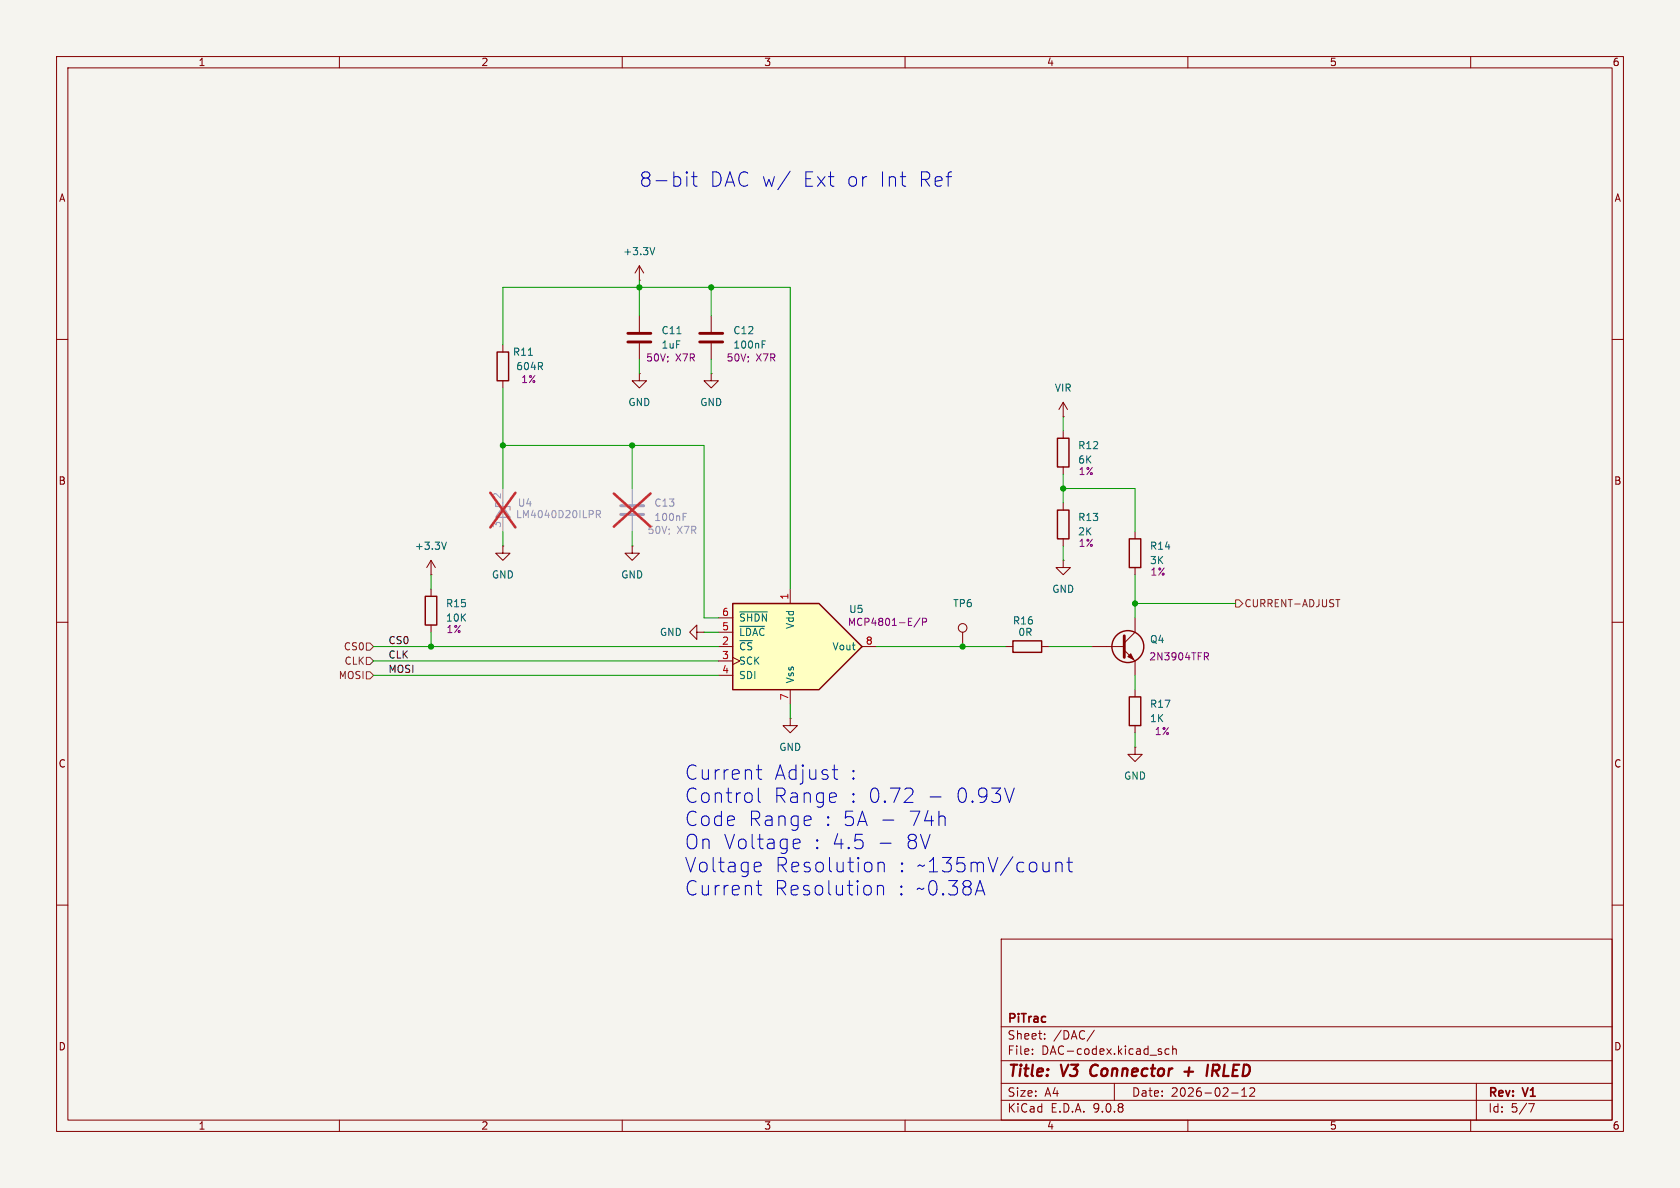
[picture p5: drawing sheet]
(kicad_sch
 (version 20250114)
 (generator "eeschema")
 (generator_version "9.0")
 (paper "A4")
 (title_block
  (title "V3 Connector + IRLED")
  (date "2026-02-12")
  (rev "V1")
  (company "PiTrac"))
 (lib_symbols
  (symbol "Analog_DAC:MCP4801"
   (pin_names
    (offset 1.016)) (exclude_from_sim no) (in_bom yes) (on_board yes)
   (property "Reference" "U" (at 1.27 10.795 0) (effects (font (size 1.27 1.27)) (justify left)))
   (property "Value" "MCP4801" (at 1.27 8.89 0) (effects (font (size 1.27 1.27)) (justify left)))
   (property "Footprint" "" (at 22.86 -2.54 0) (effects (font (size 1.27 1.27)) (hide yes)))
   (property "Datasheet" "http://ww1.microchip.com/downloads/en/DeviceDoc/22244B.pdf" (at 22.86 -2.54 0) (effects (font (size 1.27 1.27)) (hide yes)))
   (property "Description" "8-Bit D/A Converters with SPI Interface, internal Reference (2.048V)" (at 0 0 0) (effects (font (size 1.27 1.27)) (hide yes)))
   (symbol "MCP4801_0_0"
    (polyline (pts (xy 12.7 0) (xy 5.08 7.62) (xy -10.16 7.62) (xy -10.16 -7.62) (xy 5.08 -7.62) (xy 12.7 0)) (stroke (width 0.254) (type default)) (fill (type background))))
   (symbol "MCP4801_1_1"
    (pin input line (at -12.7 5.08 0) (length 2.54) (name "~{SHDN}" (effects (font (size 1.27 1.27)))) (number "6" (effects (font (size 1.27 1.27)))))
    (pin input line (at -12.7 2.54 0) (length 2.54) (name "~{LDAC}" (effects (font (size 1.27 1.27)))) (number "5" (effects (font (size 1.27 1.27)))))
    (pin input line (at -12.7 0 0) (length 2.54) (name "~{CS}" (effects (font (size 1.27 1.27)))) (number "2" (effects (font (size 1.27 1.27)))))
    (pin input clock (at -12.7 -2.54 0) (length 2.54) (name "SCK" (effects (font (size 1.27 1.27)))) (number "3" (effects (font (size 1.27 1.27)))))
    (pin input line (at -12.7 -5.08 0) (length 2.54) (name "SDI" (effects (font (size 1.27 1.27)))) (number "4" (effects (font (size 1.27 1.27)))))
    (pin power_in line (at 0 10.16 270) (length 2.54) (name "Vdd" (effects (font (size 1.27 1.27)))) (number "1" (effects (font (size 1.27 1.27)))))
    (pin power_in line (at 0 -10.16 90) (length 2.54) (name "Vss" (effects (font (size 1.27 1.27)))) (number "7" (effects (font (size 1.27 1.27)))))
    (pin output line (at 15.24 0 180) (length 2.54) (name "Vout" (effects (font (size 1.27 1.27)))) (number "8" (effects (font (size 1.27 1.27))))))
   (embedded_fonts no))
  (symbol "Connector:TestPoint"
   (pin_numbers (hide yes))
   (pin_names
    (offset 0.762) (hide yes)) (exclude_from_sim no) (in_bom yes) (on_board yes)
   (property "Reference" "TP" (at 0 6.858 0) (effects (font (size 1.27 1.27))))
   (property "Value" "TestPoint" (at 0 5.08 0) (effects (font (size 1.27 1.27))))
   (property "Footprint" "" (at 5.08 0 0) (effects (font (size 1.27 1.27)) (hide yes)))
   (property "Datasheet" "~" (at 5.08 0 0) (effects (font (size 1.27 1.27)) (hide yes)))
   (property "Description" "test point" (at 0 0 0) (effects (font (size 1.27 1.27)) (hide yes)))
   (symbol "TestPoint_0_1"
    (circle (center 0 3.302) (radius 0.762) (stroke (width 0) (type default)) (fill (type none))))
   (symbol "TestPoint_1_1"
    (pin passive line (at 0 0 90) (length 2.54) (name "1" (effects (font (size 1.27 1.27)))) (number "1" (effects (font (size 1.27 1.27))))))
   (embedded_fonts no))
  (symbol "Device:C"
   (pin_numbers (hide yes))
   (pin_names
    (offset 0.254)) (exclude_from_sim no) (in_bom yes) (on_board yes)
   (property "Reference" "C" (at 0.635 2.54 0) (effects (font (size 1.27 1.27)) (justify left)))
   (property "Value" "C" (at 0.635 -2.54 0) (effects (font (size 1.27 1.27)) (justify left)))
   (property "Footprint" "" (at 0.9652 -3.81 0) (effects (font (size 1.27 1.27)) (hide yes)))
   (property "Datasheet" "~" (at 0 0 0) (effects (font (size 1.27 1.27)) (hide yes)))
   (property "Description" "Unpolarized capacitor" (at 0 0 0) (effects (font (size 1.27 1.27)) (hide yes)))
   (symbol "C_0_1"
    (polyline (pts (xy -2.032 0.762) (xy 2.032 0.762)) (stroke (width 0.508) (type default)) (fill (type none)))
    (polyline (pts (xy -2.032 -0.762) (xy 2.032 -0.762)) (stroke (width 0.508) (type default)) (fill (type none))))
   (symbol "C_1_1"
    (pin passive line (at 0 3.81 270) (length 2.794) (name "~" (effects (font (size 1.27 1.27)))) (number "1" (effects (font (size 1.27 1.27)))))
    (pin passive line (at 0 -3.81 90) (length 2.794) (name "~" (effects (font (size 1.27 1.27)))) (number "2" (effects (font (size 1.27 1.27))))))
   (embedded_fonts no))
  (symbol "Pi Connector Parts-codex:Q_2N3904"
   (pin_numbers (hide yes))
   (pin_names
    (offset 0) (hide yes)) (exclude_from_sim no) (in_bom yes) (on_board yes)
   (property "Reference" "Q4" (at 5.08 1.2701 0) (effects (font (size 1.27 1.27)) (justify left)))
   (property "Value" "~" (at 5.08 -1.2699 0) (effects (font (size 1.27 1.27)) (justify left) (hide yes)))
   (property "Footprint" "Package_TO_SOT_THT:TO-92_Inline_Wide" (at 5.08 2.54 0) (effects (font (size 1.27 1.27)) (hide yes)))
   (property "Datasheet" "https://www.onsemi.com/pdf/datasheet/pzt3904-d.pdf" (at 0 0 0) (effects (font (size 1.27 1.27)) (hide yes)))
   (property "Description" "NPN bipolar junction transistor" (at 0 0 0) (effects (font (size 1.27 1.27)) (hide yes)))
   (property "Part Number" "2N3904TFR" (at 10.414 -1.778 0) (effects (font (size 1.27 1.27))))
   (property "Manufacturer" "onsemi" (at 0 0 0) (effects (font (size 1.27 1.27)) (hide yes)))
   (symbol "Q_2N3904_0_1"
    (polyline (pts (xy -2.54 0) (xy 0.635 0)) (stroke (width 0) (type default)) (fill (type none)))
    (polyline (pts (xy 0.635 1.905) (xy 0.635 -1.905)) (stroke (width 0.508) (type default)) (fill (type none)))
    (polyline (pts (xy 0.635 0.635) (xy 2.54 2.54)) (stroke (width 0) (type default)) (fill (type none)))
    (polyline (pts (xy 0.635 -0.635) (xy 2.54 -2.54)) (stroke (width 0) (type default)) (fill (type none)))
    (circle (center 1.27 0) (radius 2.8194) (stroke (width 0.254) (type default)) (fill (type none)))
    (polyline (pts (xy 1.27 -1.778) (xy 1.778 -1.27) (xy 2.286 -2.286) (xy 1.27 -1.778)) (stroke (width 0) (type default)) (fill (type outline))))
   (symbol "Q_2N3904_1_1"
    (pin input line (at -5.08 0 0) (length 2.54) (name "B" (effects (font (size 1.27 1.27)))) (number "2" (effects (font (size 1.27 1.27)))))
    (pin passive line (at 2.54 5.08 270) (length 2.54) (name "C" (effects (font (size 1.27 1.27)))) (number "3" (effects (font (size 1.27 1.27)))))
    (pin passive line (at 2.54 -5.08 90) (length 2.54) (name "E" (effects (font (size 1.27 1.27)))) (number "1" (effects (font (size 1.27 1.27))))))
   (embedded_fonts no))
  (symbol "Device:R"
   (pin_numbers (hide yes))
   (pin_names
    (offset 0)) (exclude_from_sim no) (in_bom yes) (on_board yes)
   (property "Reference" "R" (at 2.032 0 90) (effects (font (size 1.27 1.27))))
   (property "Value" "R" (at 0 0 90) (effects (font (size 1.27 1.27))))
   (property "Footprint" "" (at -1.778 0 90) (effects (font (size 1.27 1.27)) (hide yes)))
   (property "Datasheet" "~" (at 0 0 0) (effects (font (size 1.27 1.27)) (hide yes)))
   (property "Description" "Resistor" (at 0 0 0) (effects (font (size 1.27 1.27)) (hide yes)))
   (symbol "R_0_1"
    (rectangle (start -1.016 -2.54) (end 1.016 2.54) (stroke (width 0.254) (type default)) (fill (type none))))
   (symbol "R_1_1"
    (pin passive line (at 0 3.81 270) (length 1.27) (name "~" (effects (font (size 1.27 1.27)))) (number "1" (effects (font (size 1.27 1.27)))))
    (pin passive line (at 0 -3.81 90) (length 1.27) (name "~" (effects (font (size 1.27 1.27)))) (number "2" (effects (font (size 1.27 1.27))))))
   (embedded_fonts no))
  (symbol "Reference_Voltage:LM4040LP-2.0"
   (pin_names
    (offset 0.0254) (hide yes)) (exclude_from_sim no) (in_bom yes) (on_board yes)
   (property "Reference" "U" (at 0 2.54 0) (effects (font (size 1.27 1.27))))
   (property "Value" "LM4040LP-2.0" (at 0 -3.175 0) (effects (font (size 1.27 1.27))))
   (property "Footprint" "Package_TO_SOT_THT:TO-92_Inline" (at 0 -5.08 0) (effects (font (size 1.27 1.27)
    (italic yes)) (hide yes)))
   (property "Datasheet" "http://www.ti.com/lit/ds/symlink/lm4040-n.pdf" (at 0 0 0) (effects (font (size 1.27 1.27)
    (italic yes)) (hide yes)))
   (property "Description" "2.048V Precision Micropower Shunt Voltage Reference, TO-92" (at 0 0 0) (effects (font (size 1.27 1.27)) (hide yes)))
   (symbol "LM4040LP-2.0_0_1"
    (polyline (pts (xy -1.27 0) (xy 0 0) (xy 1.27 0)) (stroke (width 0) (type default)) (fill (type none)))
    (polyline (pts (xy -1.27 -1.27) (xy 0.635 0) (xy -1.27 1.27) (xy -1.27 -1.27)) (stroke (width 0.2032) (type default)) (fill (type none)))
    (polyline (pts (xy 0 -1.27) (xy 0.635 -1.27) (xy 0.635 1.27) (xy 1.27 1.27)) (stroke (width 0.2032) (type default)) (fill (type none))))
   (symbol "LM4040LP-2.0_1_1"
    (pin passive line (at -3.81 0 0) (length 2.54) (name "A" (effects (font (size 1.27 1.27)))) (number "3" (effects (font (size 1.27 1.27)))))
    (pin passive line (at 3.81 0 180) (length 2.54) (name "K" (effects (font (size 1.27 1.27)))) (number "2" (effects (font (size 1.27 1.27))))))
   (embedded_fonts no))
  (symbol "power:+5V"
   (power)
   (pin_numbers (hide yes))
   (pin_names
    (offset 0) (hide yes)) (exclude_from_sim no) (in_bom yes) (on_board yes)
   (property "Reference" "#PWR" (at 0 -3.81 0) (effects (font (size 1.27 1.27)) (hide yes)))
   (property "Value" "+5V" (at 0 3.556 0) (effects (font (size 1.27 1.27))))
   (property "Footprint" "" (at 0 0 0) (effects (font (size 1.27 1.27)) (hide yes)))
   (property "Datasheet" "" (at 0 0 0) (effects (font (size 1.27 1.27)) (hide yes)))
   (property "Description" "Power symbol creates a global label with name \"+5V\"" (at 0 0 0) (effects (font (size 1.27 1.27)) (hide yes)))
   (symbol "+5V_0_1"
    (polyline (pts (xy -0.762 1.27) (xy 0 2.54)) (stroke (width 0) (type default)) (fill (type none)))
    (polyline (pts (xy 0 2.54) (xy 0.762 1.27)) (stroke (width 0) (type default)) (fill (type none)))
    (polyline (pts (xy 0 0) (xy 0 2.54)) (stroke (width 0) (type default)) (fill (type none))))
   (symbol "+5V_1_1"
    (pin power_in line (at 0 0 90) (length 0) (name "~" (effects (font (size 1.27 1.27)))) (number "1" (effects (font (size 1.27 1.27))))))
   (embedded_fonts no))
  (symbol "power:GND"
   (power)
   (pin_numbers (hide yes))
   (pin_names
    (offset 0) (hide yes)) (exclude_from_sim no) (in_bom yes) (on_board yes)
   (property "Reference" "#PWR" (at 0 -6.35 0) (effects (font (size 1.27 1.27)) (hide yes)))
   (property "Value" "GND" (at 0 -3.81 0) (effects (font (size 1.27 1.27))))
   (property "Footprint" "" (at 0 0 0) (effects (font (size 1.27 1.27)) (hide yes)))
   (property "Datasheet" "" (at 0 0 0) (effects (font (size 1.27 1.27)) (hide yes)))
   (property "Description" "Power symbol creates a global label with name \"GND\" , ground" (at 0 0 0) (effects (font (size 1.27 1.27)) (hide yes)))
   (symbol "GND_0_1"
    (polyline (pts (xy 0 0) (xy 0 -1.27) (xy 1.27 -1.27) (xy 0 -2.54) (xy -1.27 -1.27) (xy 0 -1.27)) (stroke (width 0) (type default)) (fill (type none))))
   (symbol "GND_1_1"
    (pin power_in line (at 0 0 270) (length 0) (name "~" (effects (font (size 1.27 1.27)))) (number "1" (effects (font (size 1.27 1.27))))))
   (embedded_fonts no)))
 (text "Current Adjust :\nControl Range : 0.72 - 0.93V\nCode Range : 5A - 74h\nOn Voltage : 4.5 - 8V\nVoltage Resolution : ~135mV/count\nCurrent Resolution : ~0.38A"
  (exclude_from_sim no)
  (at 120.904 147.066 0)
  (effects (font (size 2.54 2.54)) (justify left)))
 (text "8-bit DAC w/ Ext or Int Ref"
  (exclude_from_sim no)
  (at 140.716 32.004 0)
  (effects (font (size 2.54 2.54))))
 (junction
  (at 76.2 114.3)
  (diameter 0)
  (color 0 0 0 0))
 (junction
  (at 125.73 50.8)
  (diameter 0)
  (color 0 0 0 0))
 (junction
  (at 88.9 78.74)
  (diameter 0)
  (color 0 0 0 0))
 (junction
  (at 170.18 114.3)
  (diameter 0)
  (color 0 0 0 0))
 (junction
  (at 111.76 78.74)
  (diameter 0)
  (color 0 0 0 0))
 (junction
  (at 187.96 86.36)
  (diameter 0)
  (color 0 0 0 0))
 (junction
  (at 113.03 50.8)
  (diameter 0)
  (color 0 0 0 0))
 (junction
  (at 200.66 106.68)
  (diameter 0)
  (color 0 0 0 0))
 (wire
  (pts (xy 66.04 119.38) (xy 127 119.38))
  (stroke (width 0) (type default)))
 (wire
  (pts (xy 88.9 60.96) (xy 88.9 50.8))
  (stroke (width 0) (type default)))
 (wire
  (pts (xy 200.66 106.68) (xy 218.44 106.68))
  (stroke (width 0) (type default)))
 (wire
  (pts (xy 200.66 106.68) (xy 200.66 109.22))
  (stroke (width 0) (type default)))
 (wire
  (pts (xy 113.03 63.5) (xy 113.03 66.04))
  (stroke (width 0) (type default)))
 (wire
  (pts (xy 88.9 50.8) (xy 113.03 50.8))
  (stroke (width 0) (type default)))
 (wire
  (pts (xy 139.7 124.46) (xy 139.7 127))
  (stroke (width 0) (type default)))
 (wire
  (pts (xy 187.96 73.66) (xy 187.96 76.2))
  (stroke (width 0) (type default)))
 (wire
  (pts (xy 185.42 114.3) (xy 193.04 114.3))
  (stroke (width 0) (type default)))
 (wire
  (pts (xy 124.46 78.74) (xy 111.76 78.74))
  (stroke (width 0) (type default)))
 (wire
  (pts (xy 187.96 96.52) (xy 187.96 99.06))
  (stroke (width 0) (type default)))
 (wire
  (pts (xy 200.66 129.54) (xy 200.66 132.08))
  (stroke (width 0) (type default)))
 (wire
  (pts (xy 170.18 114.3) (xy 177.8 114.3))
  (stroke (width 0) (type default)))
 (wire
  (pts (xy 88.9 68.58) (xy 88.9 78.74))
  (stroke (width 0) (type default)))
 (wire
  (pts (xy 88.9 93.98) (xy 88.9 96.52))
  (stroke (width 0) (type default)))
 (wire
  (pts (xy 111.76 78.74) (xy 111.76 86.36))
  (stroke (width 0) (type default)))
 (wire
  (pts (xy 76.2 114.3) (xy 127 114.3))
  (stroke (width 0) (type default)))
 (wire
  (pts (xy 124.46 111.76) (xy 127 111.76))
  (stroke (width 0) (type default)))
 (wire
  (pts (xy 76.2 111.76) (xy 76.2 114.3))
  (stroke (width 0) (type default)))
 (wire
  (pts (xy 200.66 86.36) (xy 200.66 93.98))
  (stroke (width 0) (type default)))
 (wire
  (pts (xy 125.73 63.5) (xy 125.73 66.04))
  (stroke (width 0) (type default)))
 (wire
  (pts (xy 113.03 50.8) (xy 125.73 50.8))
  (stroke (width 0) (type default)))
 (wire
  (pts (xy 76.2 101.6) (xy 76.2 104.14))
  (stroke (width 0) (type default)))
 (wire
  (pts (xy 127 109.22) (xy 124.46 109.22))
  (stroke (width 0) (type default)))
 (wire
  (pts (xy 125.73 50.8) (xy 125.73 55.88))
  (stroke (width 0) (type default)))
 (wire
  (pts (xy 187.96 83.82) (xy 187.96 86.36))
  (stroke (width 0) (type default)))
 (wire
  (pts (xy 113.03 49.53) (xy 113.03 50.8))
  (stroke (width 0) (type default)))
 (wire
  (pts (xy 66.04 114.3) (xy 76.2 114.3))
  (stroke (width 0) (type default)))
 (wire
  (pts (xy 200.66 119.38) (xy 200.66 121.92))
  (stroke (width 0) (type default)))
 (wire
  (pts (xy 200.66 101.6) (xy 200.66 106.68))
  (stroke (width 0) (type default)))
 (wire
  (pts (xy 187.96 86.36) (xy 187.96 88.9))
  (stroke (width 0) (type default)))
 (wire
  (pts (xy 187.96 86.36) (xy 200.66 86.36))
  (stroke (width 0) (type default)))
 (wire
  (pts (xy 113.03 55.88) (xy 113.03 50.8))
  (stroke (width 0) (type default)))
 (wire
  (pts (xy 139.7 50.8) (xy 139.7 104.14))
  (stroke (width 0) (type default)))
 (wire
  (pts (xy 154.94 114.3) (xy 170.18 114.3))
  (stroke (width 0) (type default)))
 (wire
  (pts (xy 125.73 50.8) (xy 139.7 50.8))
  (stroke (width 0) (type default)))
 (wire
  (pts (xy 124.46 78.74) (xy 124.46 109.22))
  (stroke (width 0) (type default)))
 (wire
  (pts (xy 88.9 78.74) (xy 88.9 86.36))
  (stroke (width 0) (type default)))
 (wire
  (pts (xy 88.9 78.74) (xy 111.76 78.74))
  (stroke (width 0) (type default)))
 (wire
  (pts (xy 66.04 116.84) (xy 127 116.84))
  (stroke (width 0) (type default)))
 (wire
  (pts (xy 111.76 93.98) (xy 111.76 96.52))
  (stroke (width 0) (type default)))
 (label "CS0"
  (at 68.58 114.3 0)
  (effects (font (size 1.27 1.27)) (justify left bottom)))
 (label "MOSI"
  (at 68.58 119.38 0)
  (effects (font (size 1.27 1.27)) (justify left bottom)))
 (label "CLK"
  (at 68.58 116.84 0)
  (effects (font (size 1.27 1.27)) (justify left bottom)))
 (hierarchical_label "CS0"
  (shape input)
  (at 66.04 114.3 180)
  (effects (font (size 1.27 1.27)) (justify right)))
 (hierarchical_label "CLK"
  (shape input)
  (at 66.04 116.84 180)
  (effects (font (size 1.27 1.27)) (justify right)))
 (hierarchical_label "MOSI"
  (shape input)
  (at 66.04 119.38 180)
  (effects (font (size 1.27 1.27)) (justify right)))
 (hierarchical_label "CURRENT-ADJUST"
  (shape output)
  (at 218.44 106.68 0)
  (effects (font (size 1.27 1.27)) (justify left)))
 (symbol
  (lib_id "Device:R")
  (at 187.96 80.01 180)
  (unit 1)
  (exclude_from_sim no)
  (in_bom yes)
  (on_board yes)
  (dnp no)
  (property "Reference" "R12" (at 190.5 78.7399 0) (effects (font (size 1.27 1.27)) (justify right)))
  (property "Value" "6K" (at 190.5 81.2799 0) (effects (font (size 1.27 1.27)) (justify right)))
  (property "Footprint" "Resistor_THT:R_Axial_DIN0207_L6.3mm_D2.5mm_P7.62mm_Horizontal" (at 189.738 80.01 90) (effects (font (size 1.27 1.27)) (hide yes)))
  (property "Datasheet" "~" (at 187.96 80.01 0) (effects (font (size 1.27 1.27)) (hide yes)))
  (property "Description" "Resistor" (at 187.96 80.01 0) (effects (font (size 1.27 1.27)) (hide yes)))
  (property "Part Number" "MFR-25FBF52-6K04" (at 187.96 80.01 90) (effects (font (size 1.27 1.27)) (hide yes)))
  (property "Manufacturer" "Yageo" (at 187.96 80.01 0) (effects (font (size 1.27 1.27)) (hide yes)))
  (property "Ratings" "1%" (at 192.024 83.312 0) (effects (font (size 1.27 1.27))))
  (property "Manufacutrer" "" (at 187.96 80.01 0) (effects (font (size 1.27 1.27)) (hide yes)))
  (pin "1")
  (pin "2"))
 (symbol
  (lib_id "Device:C")
  (at 113.03 59.69 0)
  (unit 1)
  (exclude_from_sim no)
  (in_bom yes)
  (on_board yes)
  (dnp no)
  (property "Reference" "C11" (at 116.84 58.4199 0) (effects (font (size 1.27 1.27)) (justify left)))
  (property "Value" "1uF" (at 116.84 60.9599 0) (effects (font (size 1.27 1.27)) (justify left)))
  (property "Footprint" "Capacitor_THT:C_Disc_D5.1mm_W3.2mm_P5.00mm" (at 113.9952 63.5 0) (effects (font (size 1.27 1.27)) (hide yes)))
  (property "Datasheet" "https://www.vishay.com/docs/45171/kseries.pdf" (at 113.03 59.69 0) (effects (font (size 1.27 1.27)) (hide yes)))
  (property "Description" "Unpolarized capacitor" (at 113.03 59.69 0) (effects (font (size 1.27 1.27)) (hide yes)))
  (property "Part Number" "K105K20X7RF5TH5" (at 113.03 59.69 0) (effects (font (size 1.27 1.27)) (hide yes)))
  (property "Manufacturer" "Vishay Beyschlag/Draloric/BC Components" (at 113.03 59.69 0) (effects (font (size 1.27 1.27)) (hide yes)))
  (property "Ratings" "50V; X7R" (at 118.618 63.246 0) (effects (font (size 1.27 1.27))))
  (property "Manufacutrer" "" (at 113.03 59.69 0) (effects (font (size 1.27 1.27)) (hide yes)))
  (pin "2")
  (pin "1"))
 (symbol
  (lib_id "Device:R")
  (at 181.61 114.3 270)
  (unit 1)
  (exclude_from_sim no)
  (in_bom yes)
  (on_board yes)
  (dnp no)
  (property "Reference" "R16" (at 182.88 109.728 90) (effects (font (size 1.27 1.27)) (justify right)))
  (property "Value" "0R" (at 182.626 111.76 90) (effects (font (size 1.27 1.27)) (justify right)))
  (property "Footprint" "Resistor_THT:R_Axial_DIN0207_L6.3mm_D2.5mm_P7.62mm_Horizontal" (at 181.61 112.522 90) (effects (font (size 1.27 1.27)) (hide yes)))
  (property "Datasheet" "~" (at 181.61 114.3 0) (effects (font (size 1.27 1.27)) (hide yes)))
  (property "Description" "Resistor" (at 181.61 114.3 0) (effects (font (size 1.27 1.27)) (hide yes)))
  (property "Part Number" "ZOR-25-R-52-0R" (at 181.61 114.3 90) (effects (font (size 1.27 1.27)) (hide yes)))
  (property "Manufacturer" "Yageo" (at 181.61 114.3 0) (effects (font (size 1.27 1.27)) (hide yes)))
  (property "Ratings" "" (at 181.61 111.76 90) (effects (font (size 1.27 1.27)) (hide yes)))
  (property "Manufacutrer" "" (at 181.61 114.3 90) (effects (font (size 1.27 1.27)) (hide yes)))
  (pin "1")
  (pin "2"))
 (symbol
  (lib_id "power:+5V")
  (at 76.2 101.6 0)
  (unit 1)
  (exclude_from_sim no)
  (in_bom yes)
  (on_board yes)
  (dnp no)
  (fields_autoplaced yes)
  (property "Reference" "#PWR042" (at 76.2 105.41 0) (effects (font (size 1.27 1.27)) (hide yes)))
  (property "Value" "+3.3V" (at 76.2 96.52 0) (effects (font (size 1.27 1.27))))
  (property "Footprint" "" (at 76.2 101.6 0) (effects (font (size 1.27 1.27)) (hide yes)))
  (property "Datasheet" "" (at 76.2 101.6 0) (effects (font (size 1.27 1.27)) (hide yes)))
  (property "Description" "Power symbol creates a global label with name \"+5V\"" (at 76.2 101.6 0) (effects (font (size 1.27 1.27)) (hide yes)))
  (pin "1"))
 (symbol
  (lib_id "Pi Connector Parts-codex:Q_2N3904")
  (at 198.12 114.3 0)
  (unit 1)
  (exclude_from_sim no)
  (in_bom yes)
  (on_board yes)
  (dnp no)
  (property "Reference" "Q4" (at 203.2 113.0299 0) (effects (font (size 1.27 1.27)) (justify left)))
  (property "Value" "~" (at 203.2 115.5699 0) (effects (font (size 1.27 1.27)) (justify left) (hide yes)))
  (property "Footprint" "Package_TO_SOT_THT:TO-92_Inline_Wide" (at 203.2 111.76 0) (effects (font (size 1.27 1.27)) (hide yes)))
  (property "Datasheet" "https://www.onsemi.com/pdf/datasheet/pzt3904-d.pdf" (at 198.12 114.3 0) (effects (font (size 1.27 1.27)) (hide yes)))
  (property "Description" "NPN bipolar junction transistor" (at 198.12 114.3 0) (effects (font (size 1.27 1.27)) (hide yes)))
  (property "Part Number" "2N3904TFR" (at 208.534 116.078 0) (effects (font (size 1.27 1.27))))
  (property "Manufacturer" "onsemi" (at 198.12 114.3 0) (effects (font (size 1.27 1.27)) (hide yes)))
  (property "Manufacutrer" "" (at 198.12 114.3 0) (effects (font (size 1.27 1.27)) (hide yes)))
  (pin "2")
  (pin "1")
  (pin "3"))
 (symbol
  (lib_id "power:GND")
  (at 187.96 99.06 0)
  (mirror y)
  (unit 1)
  (exclude_from_sim no)
  (in_bom yes)
  (on_board yes)
  (dnp no)
  (fields_autoplaced yes)
  (property "Reference" "#PWR041" (at 187.96 105.41 0) (effects (font (size 1.27 1.27)) (hide yes)))
  (property "Value" "GND" (at 187.96 104.14 0) (effects (font (size 1.27 1.27))))
  (property "Footprint" "" (at 187.96 99.06 0) (effects (font (size 1.27 1.27)) (hide yes)))
  (property "Datasheet" "" (at 187.96 99.06 0) (effects (font (size 1.27 1.27)) (hide yes)))
  (property "Description" "Power symbol creates a global label with name \"GND\" , ground" (at 187.96 99.06 0) (effects (font (size 1.27 1.27)) (hide yes)))
  (pin "1"))
 (symbol
  (lib_id "Connector:TestPoint")
  (at 170.18 114.3 0)
  (unit 1)
  (exclude_from_sim no)
  (in_bom no)
  (on_board no)
  (dnp no)
  (property "Reference" "TP6" (at 168.402 106.68 0) (effects (font (size 1.27 1.27)) (justify left)))
  (property "Value" "TestPoint" (at 172.72 112.2679 0) (effects (font (size 1.27 1.27)) (justify left) (hide yes)))
  (property "Footprint" "TestPoint:TestPoint_Pad_D1.0mm" (at 175.26 114.3 0) (effects (font (size 1.27 1.27)) (hide yes)))
  (property "Datasheet" "~" (at 175.26 114.3 0) (effects (font (size 1.27 1.27)) (hide yes)))
  (property "Description" "test point" (at 170.18 114.3 0) (effects (font (size 1.27 1.27)) (hide yes)))
  (property "Manufacutrer" "" (at 170.18 114.3 0) (effects (font (size 1.27 1.27)) (hide yes)))
  (pin "1"))
 (symbol
  (lib_id "power:GND")
  (at 111.76 96.52 0)
  (mirror y)
  (unit 1)
  (exclude_from_sim no)
  (in_bom yes)
  (on_board yes)
  (dnp no)
  (fields_autoplaced yes)
  (property "Reference" "#PWR040" (at 111.76 102.87 0) (effects (font (size 1.27 1.27)) (hide yes)))
  (property "Value" "GND" (at 111.76 101.6 0) (effects (font (size 1.27 1.27))))
  (property "Footprint" "" (at 111.76 96.52 0) (effects (font (size 1.27 1.27)) (hide yes)))
  (property "Datasheet" "" (at 111.76 96.52 0) (effects (font (size 1.27 1.27)) (hide yes)))
  (property "Description" "Power symbol creates a global label with name \"GND\" , ground" (at 111.76 96.52 0) (effects (font (size 1.27 1.27)) (hide yes)))
  (pin "1"))
 (symbol
  (lib_id "Device:R")
  (at 200.66 97.79 180)
  (unit 1)
  (exclude_from_sim no)
  (in_bom yes)
  (on_board yes)
  (dnp no)
  (property "Reference" "R14" (at 203.2 96.5199 0) (effects (font (size 1.27 1.27)) (justify right)))
  (property "Value" "3K" (at 203.2 99.0599 0) (effects (font (size 1.27 1.27)) (justify right)))
  (property "Footprint" "Resistor_THT:R_Axial_DIN0207_L6.3mm_D2.5mm_P7.62mm_Horizontal" (at 202.438 97.79 90) (effects (font (size 1.27 1.27)) (hide yes)))
  (property "Datasheet" "~" (at 200.66 97.79 0) (effects (font (size 1.27 1.27)) (hide yes)))
  (property "Description" "Resistor" (at 200.66 97.79 0) (effects (font (size 1.27 1.27)) (hide yes)))
  (property "Part Number" "MFR-25FRF52-3K" (at 200.66 97.79 90) (effects (font (size 1.27 1.27)) (hide yes)))
  (property "Manufacturer" "Yageo" (at 200.66 97.79 0) (effects (font (size 1.27 1.27)) (hide yes)))
  (property "Ratings" "1%" (at 204.724 101.092 0) (effects (font (size 1.27 1.27))))
  (property "Manufacutrer" "" (at 200.66 97.79 0) (effects (font (size 1.27 1.27)) (hide yes)))
  (pin "1")
  (pin "2"))
 (symbol
  (lib_id "Device:C")
  (at 111.76 90.17 0)
  (unit 1)
  (exclude_from_sim no)
  (in_bom yes)
  (on_board yes)
  (dnp yes)
  (property "Reference" "C13" (at 115.57 88.8999 0) (effects (font (size 1.27 1.27)) (justify left)))
  (property "Value" "100nF" (at 115.57 91.4399 0) (effects (font (size 1.27 1.27)) (justify left)))
  (property "Footprint" "Capacitor_THT:C_Disc_D4.3mm_W1.9mm_P5.00mm" (at 112.7252 93.98 0) (effects (font (size 1.27 1.27)) (hide yes)))
  (property "Datasheet" "https://www.vishay.com/docs/45171/kseries.pdf" (at 111.76 90.17 0) (effects (font (size 1.27 1.27)) (hide yes)))
  (property "Description" "Unpolarized capacitor" (at 111.76 90.17 0) (effects (font (size 1.27 1.27)) (hide yes)))
  (property "Part Number" "K104K10X7RF5UH5" (at 111.76 90.17 0) (effects (font (size 1.27 1.27)) (hide yes)))
  (property "Manufacturer" "Vishay Beyschlag/Draloric/BC Components" (at 111.76 90.17 0) (effects (font (size 1.27 1.27)) (hide yes)))
  (property "Ratings" "50V; X7R" (at 118.872 93.726 0) (effects (font (size 1.27 1.27))))
  (property "Manufacutrer" "" (at 111.76 90.17 0) (effects (font (size 1.27 1.27)) (hide yes)))
  (pin "2")
  (pin "1"))
 (symbol
  (lib_id "power:GND")
  (at 125.73 66.04 0)
  (mirror y)
  (unit 1)
  (exclude_from_sim no)
  (in_bom yes)
  (on_board yes)
  (dnp no)
  (fields_autoplaced yes)
  (property "Reference" "#PWR037" (at 125.73 72.39 0) (effects (font (size 1.27 1.27)) (hide yes)))
  (property "Value" "GND" (at 125.73 71.12 0) (effects (font (size 1.27 1.27))))
  (property "Footprint" "" (at 125.73 66.04 0) (effects (font (size 1.27 1.27)) (hide yes)))
  (property "Datasheet" "" (at 125.73 66.04 0) (effects (font (size 1.27 1.27)) (hide yes)))
  (property "Description" "Power symbol creates a global label with name \"GND\" , ground" (at 125.73 66.04 0) (effects (font (size 1.27 1.27)) (hide yes)))
  (pin "1"))
 (symbol
  (lib_id "power:GND")
  (at 200.66 132.08 0)
  (mirror y)
  (unit 1)
  (exclude_from_sim no)
  (in_bom yes)
  (on_board yes)
  (dnp no)
  (fields_autoplaced yes)
  (property "Reference" "#PWR045" (at 200.66 138.43 0) (effects (font (size 1.27 1.27)) (hide yes)))
  (property "Value" "GND" (at 200.66 137.16 0) (effects (font (size 1.27 1.27))))
  (property "Footprint" "" (at 200.66 132.08 0) (effects (font (size 1.27 1.27)) (hide yes)))
  (property "Datasheet" "" (at 200.66 132.08 0) (effects (font (size 1.27 1.27)) (hide yes)))
  (property "Description" "Power symbol creates a global label with name \"GND\" , ground" (at 200.66 132.08 0) (effects (font (size 1.27 1.27)) (hide yes)))
  (pin "1"))
 (symbol
  (lib_id "Reference_Voltage:LM4040LP-2.0")
  (at 88.9 90.17 90)
  (unit 1)
  (exclude_from_sim no)
  (in_bom yes)
  (on_board yes)
  (dnp yes)
  (property "Reference" "U4" (at 91.44 88.8999 90) (effects (font (size 1.27 1.27)) (justify right)))
  (property "Value" "LM4040LP-2.0" (at 91.44 91.4399 90) (effects (font (size 1.27 1.27)) (justify right) (hide yes)))
  (property "Footprint" "Package_TO_SOT_THT:TO-92_Inline_Wide" (at 93.98 90.17 0) (effects (font (size 1.27 1.27)
    (italic yes)) (hide yes)))
  (property "Datasheet" "http://www.ti.com/lit/ds/symlink/lm4040-n.pdf" (at 88.9 90.17 0) (effects (font (size 1.27 1.27)
    (italic yes)) (hide yes)))
  (property "Description" "2.048V Precision Micropower Shunt Voltage Reference, TO-92" (at 88.9 90.17 0) (effects (font (size 1.27 1.27)) (hide yes)))
  (property "Part Number" "LM4040D20ILPR" (at 98.806 90.932 90) (effects (font (size 1.27 1.27))))
  (property "Manufacturer" "Texas Instruments" (at 88.9 90.17 90) (effects (font (size 1.27 1.27)) (hide yes)))
  (pin "3")
  (pin "2"))
 (symbol
  (lib_id "Device:R")
  (at 200.66 125.73 180)
  (unit 1)
  (exclude_from_sim no)
  (in_bom yes)
  (on_board yes)
  (dnp no)
  (property "Reference" "R17" (at 203.2 124.4599 0) (effects (font (size 1.27 1.27)) (justify right)))
  (property "Value" "1K" (at 203.2 126.9999 0) (effects (font (size 1.27 1.27)) (justify right)))
  (property "Footprint" "Resistor_THT:R_Axial_DIN0207_L6.3mm_D2.5mm_P7.62mm_Horizontal" (at 202.438 125.73 90) (effects (font (size 1.27 1.27)) (hide yes)))
  (property "Datasheet" "~" (at 200.66 125.73 0) (effects (font (size 1.27 1.27)) (hide yes)))
  (property "Description" "Resistor" (at 200.66 125.73 0) (effects (font (size 1.27 1.27)) (hide yes)))
  (property "Part Number" "MFR-25FRF52-1K" (at 200.66 125.73 90) (effects (font (size 1.27 1.27)) (hide yes)))
  (property "Manufacturer" "Yageo" (at 200.66 125.73 0) (effects (font (size 1.27 1.27)) (hide yes)))
  (property "Ratings" "1%" (at 205.486 129.286 0) (effects (font (size 1.27 1.27))))
  (property "Manufacutrer" "" (at 200.66 125.73 0) (effects (font (size 1.27 1.27)) (hide yes)))
  (pin "1")
  (pin "2"))
 (symbol
  (lib_id "Analog_DAC:MCP4801")
  (at 139.7 114.3 0)
  (unit 1)
  (exclude_from_sim no)
  (in_bom yes)
  (on_board yes)
  (dnp no)
  (property "Reference" "U5" (at 151.384 107.696 0) (effects (font (size 1.27 1.27))))
  (property "Value" "MCP4801" (at 155.448 109.474 0) (effects (font (size 1.27 1.27)) (hide yes)))
  (property "Footprint" "Package_DIP:DIP-8_W7.62mm" (at 162.56 116.84 0) (effects (font (size 1.27 1.27)) (hide yes)))
  (property "Datasheet" "https://ww1.microchip.com/downloads/en/DeviceDoc/22244B.pdf" (at 162.56 116.84 0) (effects (font (size 1.27 1.27)) (hide yes)))
  (property "Description" "8-Bit D/A Converters with SPI Interface, internal Reference (2.048V)" (at 139.7 114.3 0) (effects (font (size 1.27 1.27)) (hide yes)))
  (property "Part Number" "MCP4801-E/P" (at 156.972 109.982 0) (effects (font (size 1.27 1.27))))
  (property "Manufacturer" "Microchip Technology" (at 139.7 114.3 0) (effects (font (size 1.27 1.27)) (hide yes)))
  (property "Manufacutrer" "" (at 139.7 114.3 0) (effects (font (size 1.27 1.27)) (hide yes)))
  (pin "8")
  (pin "3")
  (pin "6")
  (pin "5")
  (pin "7")
  (pin "2")
  (pin "4")
  (pin "1"))
 (symbol
  (lib_id "power:+5V")
  (at 113.03 49.53 0)
  (unit 1)
  (exclude_from_sim no)
  (in_bom yes)
  (on_board yes)
  (dnp no)
  (fields_autoplaced yes)
  (property "Reference" "#PWR035" (at 113.03 53.34 0) (effects (font (size 1.27 1.27)) (hide yes)))
  (property "Value" "+3.3V" (at 113.03 44.45 0) (effects (font (size 1.27 1.27))))
  (property "Footprint" "" (at 113.03 49.53 0) (effects (font (size 1.27 1.27)) (hide yes)))
  (property "Datasheet" "" (at 113.03 49.53 0) (effects (font (size 1.27 1.27)) (hide yes)))
  (property "Description" "Power symbol creates a global label with name \"+5V\"" (at 113.03 49.53 0) (effects (font (size 1.27 1.27)) (hide yes)))
  (pin "1"))
 (symbol
  (lib_id "power:GND")
  (at 139.7 127 0)
  (mirror y)
  (unit 1)
  (exclude_from_sim no)
  (in_bom yes)
  (on_board yes)
  (dnp no)
  (fields_autoplaced yes)
  (property "Reference" "#PWR044" (at 139.7 133.35 0) (effects (font (size 1.27 1.27)) (hide yes)))
  (property "Value" "GND" (at 139.7 132.08 0) (effects (font (size 1.27 1.27))))
  (property "Footprint" "" (at 139.7 127 0) (effects (font (size 1.27 1.27)) (hide yes)))
  (property "Datasheet" "" (at 139.7 127 0) (effects (font (size 1.27 1.27)) (hide yes)))
  (property "Description" "Power symbol creates a global label with name \"GND\" , ground" (at 139.7 127 0) (effects (font (size 1.27 1.27)) (hide yes)))
  (pin "1"))
 (symbol
  (lib_id "power:GND")
  (at 124.46 111.76 270)
  (mirror x)
  (unit 1)
  (exclude_from_sim no)
  (in_bom yes)
  (on_board yes)
  (dnp no)
  (fields_autoplaced yes)
  (property "Reference" "#PWR043" (at 118.11 111.76 0) (effects (font (size 1.27 1.27)) (hide yes)))
  (property "Value" "GND" (at 120.65 111.7599 90) (effects (font (size 1.27 1.27)) (justify right)))
  (property "Footprint" "" (at 124.46 111.76 0) (effects (font (size 1.27 1.27)) (hide yes)))
  (property "Datasheet" "" (at 124.46 111.76 0) (effects (font (size 1.27 1.27)) (hide yes)))
  (property "Description" "Power symbol creates a global label with name \"GND\" , ground" (at 124.46 111.76 0) (effects (font (size 1.27 1.27)) (hide yes)))
  (pin "1"))
 (symbol
  (lib_id "power:GND")
  (at 88.9 96.52 0)
  (mirror y)
  (unit 1)
  (exclude_from_sim no)
  (in_bom yes)
  (on_board yes)
  (dnp no)
  (fields_autoplaced yes)
  (property "Reference" "#PWR039" (at 88.9 102.87 0) (effects (font (size 1.27 1.27)) (hide yes)))
  (property "Value" "GND" (at 88.9 101.6 0) (effects (font (size 1.27 1.27))))
  (property "Footprint" "" (at 88.9 96.52 0) (effects (font (size 1.27 1.27)) (hide yes)))
  (property "Datasheet" "" (at 88.9 96.52 0) (effects (font (size 1.27 1.27)) (hide yes)))
  (property "Description" "Power symbol creates a global label with name \"GND\" , ground" (at 88.9 96.52 0) (effects (font (size 1.27 1.27)) (hide yes)))
  (pin "1"))
 (symbol
  (lib_id "power:+5V")
  (at 187.96 73.66 0)
  (mirror y)
  (unit 1)
  (exclude_from_sim no)
  (in_bom yes)
  (on_board yes)
  (dnp no)
  (fields_autoplaced yes)
  (property "Reference" "#PWR038" (at 187.96 77.47 0) (effects (font (size 1.27 1.27)) (hide yes)))
  (property "Value" "VIR" (at 187.96 68.58 0) (effects (font (size 1.27 1.27))))
  (property "Footprint" "" (at 187.96 73.66 0) (effects (font (size 1.27 1.27)) (hide yes)))
  (property "Datasheet" "" (at 187.96 73.66 0) (effects (font (size 1.27 1.27)) (hide yes)))
  (property "Description" "Power symbol creates a global label with name \"+5V\"" (at 187.96 73.66 0) (effects (font (size 1.27 1.27)) (hide yes)))
  (pin "1"))
 (symbol
  (lib_id "Device:C")
  (at 125.73 59.69 0)
  (unit 1)
  (exclude_from_sim no)
  (in_bom yes)
  (on_board yes)
  (dnp no)
  (property "Reference" "C12" (at 129.54 58.4199 0) (effects (font (size 1.27 1.27)) (justify left)))
  (property "Value" "100nF" (at 129.54 60.9599 0) (effects (font (size 1.27 1.27)) (justify left)))
  (property "Footprint" "Capacitor_THT:C_Disc_D4.3mm_W1.9mm_P5.00mm" (at 126.6952 63.5 0) (effects (font (size 1.27 1.27)) (hide yes)))
  (property "Datasheet" "https://www.vishay.com/docs/45171/kseries.pdf" (at 125.73 59.69 0) (effects (font (size 1.27 1.27)) (hide yes)))
  (property "Description" "Unpolarized capacitor" (at 125.73 59.69 0) (effects (font (size 1.27 1.27)) (hide yes)))
  (property "Part Number" "K104K10X7RF5UH5" (at 125.73 59.69 0) (effects (font (size 1.27 1.27)) (hide yes)))
  (property "Manufacturer" "Vishay Beyschlag/Draloric/BC Components" (at 125.73 59.69 0) (effects (font (size 1.27 1.27)) (hide yes)))
  (property "Ratings" "50V; X7R" (at 132.842 63.246 0) (effects (font (size 1.27 1.27))))
  (property "Manufacutrer" "" (at 125.73 59.69 0) (effects (font (size 1.27 1.27)) (hide yes)))
  (pin "2")
  (pin "1"))
 (symbol
  (lib_id "Device:R")
  (at 187.96 92.71 180)
  (unit 1)
  (exclude_from_sim no)
  (in_bom yes)
  (on_board yes)
  (dnp no)
  (property "Reference" "R13" (at 190.5 91.4399 0) (effects (font (size 1.27 1.27)) (justify right)))
  (property "Value" "2K" (at 190.5 93.9799 0) (effects (font (size 1.27 1.27)) (justify right)))
  (property "Footprint" "Resistor_THT:R_Axial_DIN0207_L6.3mm_D2.5mm_P7.62mm_Horizontal" (at 189.738 92.71 90) (effects (font (size 1.27 1.27)) (hide yes)))
  (property "Datasheet" "~" (at 187.96 92.71 0) (effects (font (size 1.27 1.27)) (hide yes)))
  (property "Description" "Resistor" (at 187.96 92.71 0) (effects (font (size 1.27 1.27)) (hide yes)))
  (property "Part Number" "MFR-25FRF52-2K" (at 187.96 92.71 90) (effects (font (size 1.27 1.27)) (hide yes)))
  (property "Manufacturer" "Yageo" (at 187.96 92.71 0) (effects (font (size 1.27 1.27)) (hide yes)))
  (property "Ratings" "1%" (at 192.024 96.012 0) (effects (font (size 1.27 1.27))))
  (property "Manufacutrer" "" (at 187.96 92.71 0) (effects (font (size 1.27 1.27)) (hide yes)))
  (pin "1")
  (pin "2"))
 (symbol
  (lib_id "Device:R")
  (at 76.2 107.95 180)
  (unit 1)
  (exclude_from_sim no)
  (in_bom yes)
  (on_board yes)
  (dnp no)
  (property "Reference" "R15" (at 78.74 106.6799 0) (effects (font (size 1.27 1.27)) (justify right)))
  (property "Value" "10K" (at 78.74 109.2199 0) (effects (font (size 1.27 1.27)) (justify right)))
  (property "Footprint" "Resistor_THT:R_Axial_DIN0207_L6.3mm_D2.5mm_P15.24mm_Horizontal" (at 77.978 107.95 90) (effects (font (size 1.27 1.27)) (hide yes)))
  (property "Datasheet" "~" (at 76.2 107.95 0) (effects (font (size 1.27 1.27)) (hide yes)))
  (property "Description" "Resistor" (at 76.2 107.95 0) (effects (font (size 1.27 1.27)) (hide yes)))
  (property "Part Number" "MFR-25FRF52-10K" (at 76.2 107.95 90) (effects (font (size 1.27 1.27)) (hide yes)))
  (property "Manufacturer" "Yageo" (at 76.2 107.95 0) (effects (font (size 1.27 1.27)) (hide yes)))
  (property "Ratings" "1%" (at 80.264 111.252 0) (effects (font (size 1.27 1.27))))
  (property "Manufacutrer" "" (at 76.2 107.95 0) (effects (font (size 1.27 1.27)) (hide yes)))
  (pin "1")
  (pin "2"))
 (symbol
  (lib_id "power:GND")
  (at 113.03 66.04 0)
  (mirror y)
  (unit 1)
  (exclude_from_sim no)
  (in_bom yes)
  (on_board yes)
  (dnp no)
  (fields_autoplaced yes)
  (property "Reference" "#PWR036" (at 113.03 72.39 0) (effects (font (size 1.27 1.27)) (hide yes)))
  (property "Value" "GND" (at 113.03 71.12 0) (effects (font (size 1.27 1.27))))
  (property "Footprint" "" (at 113.03 66.04 0) (effects (font (size 1.27 1.27)) (hide yes)))
  (property "Datasheet" "" (at 113.03 66.04 0) (effects (font (size 1.27 1.27)) (hide yes)))
  (property "Description" "Power symbol creates a global label with name \"GND\" , ground" (at 113.03 66.04 0) (effects (font (size 1.27 1.27)) (hide yes)))
  (pin "1"))
 (symbol
  (lib_id "Device:R")
  (at 88.9 64.77 0)
  (unit 1)
  (exclude_from_sim no)
  (in_bom yes)
  (on_board yes)
  (dnp no)
  (property "Reference" "R11" (at 94.488 62.23 0) (effects (font (size 1.27 1.27)) (justify right)))
  (property "Value" "604R" (at 96.266 64.77 0) (effects (font (size 1.27 1.27)) (justify right)))
  (property "Footprint" "Resistor_THT:R_Axial_DIN0207_L6.3mm_D2.5mm_P7.62mm_Horizontal" (at 87.122 64.77 90) (effects (font (size 1.27 1.27)) (hide yes)))
  (property "Datasheet" "~" (at 88.9 64.77 0) (effects (font (size 1.27 1.27)) (hide yes)))
  (property "Description" "Resistor" (at 88.9 64.77 0) (effects (font (size 1.27 1.27)) (hide yes)))
  (property "Part Number" "MFR-25FRF52-604R" (at 88.9 64.77 90) (effects (font (size 1.27 1.27)) (hide yes)))
  (property "Manufacturer" "Yageo" (at 88.9 64.77 0) (effects (font (size 1.27 1.27)) (hide yes)))
  (property "Ratings" "1%" (at 93.472 67.056 0) (effects (font (size 1.27 1.27))))
  (property "Manufacutrer" "" (at 88.9 64.77 0) (effects (font (size 1.27 1.27)) (hide yes)))
  (pin "1")
  (pin "2")))
